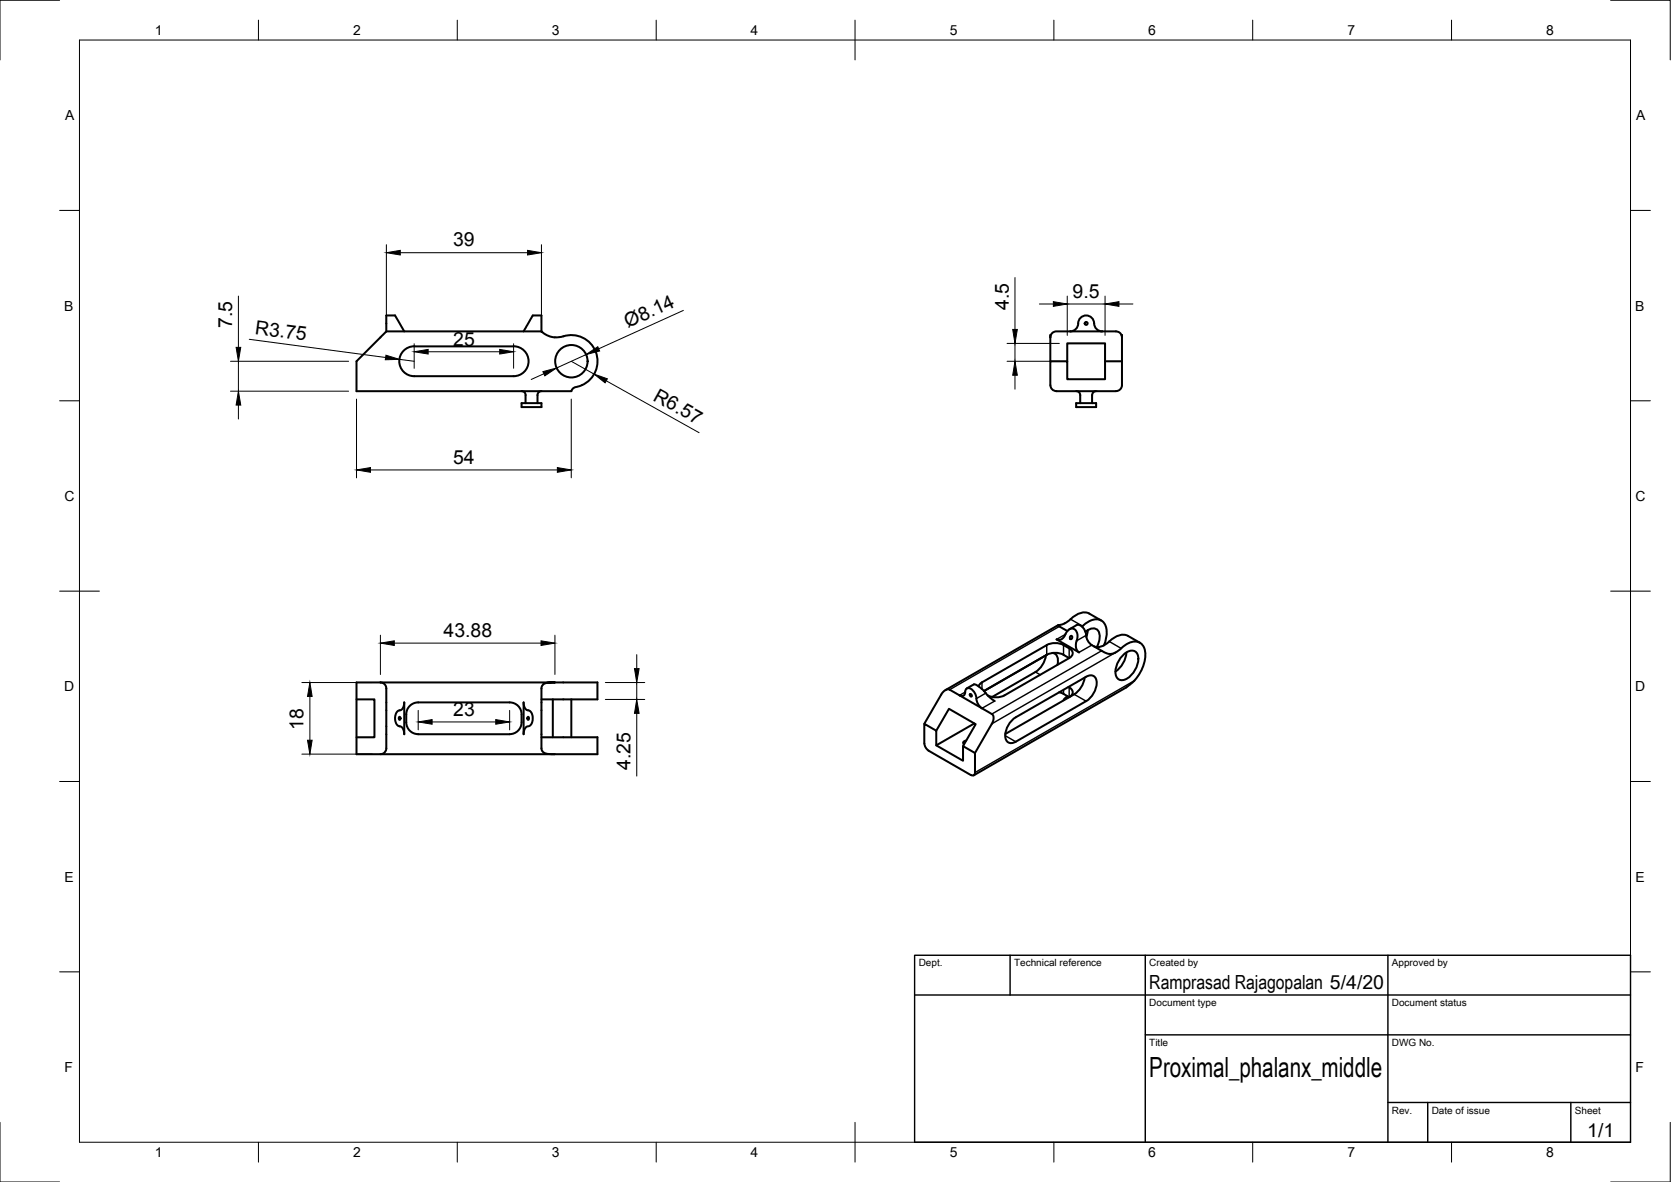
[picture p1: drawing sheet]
<svg xmlns="http://www.w3.org/2000/svg" width="420mm" height="297mm" viewBox="0 0 420 297" stroke-linecap="round" stroke-linejoin="round" font-family="sans-serif">
<!-- layer: Visible -->
<g fill="none" stroke="#000" stroke-width=".51">
<path d="M97.1 83.3v-4h2.2l2.3 4M104.1 87h25M104.2 87a3.8 3.8 0 0 0-3.8 3.8 3.8 3.8 0 0 0 3.8 3.7h24.9M129.1 87a3.8 3.8 0 0 1 3.8 3.8 3.8 3.8 0 0 1-3.8 3.7M131.2 98.3a1.01 1.01 0 0 1 1 1M131.7 83.3l2.3-4h2.1v4M132.1 99.3v2M136.2 98.3a1.01 1.01 0 0 0-1.1 1v2M141.6 84.5l-2.1 .3M141.6 84.5a6.6 6.6 0 0 1 8.4 5 6.6 6.6 0 0 1-5.7 7.9l-.6 .9h-54.1v-7.5l7.5-7.5h39l1.5 1 1.9 .5M264.1 84.8v6M264.1 96.8a1.49 1.49 0 0 0 1.5 1.5h15a1.54 1.54 0 0 0 1.5-1.5v-6h-4.2v4.5h-9.5v-4.5h-4.3v6"/>
<path d="M264.2 84.2l-.1 .6M268.4 90.8v-4.5h9.5v4.5M269.1 83.3h-3.5a1.51 1.51 0 0 0-1.5 1.5M269.1 83.3h11.5a1.52 1.52 0 0 1 1.5 1.5M270.6 98.3a1.01 1.01 0 0 1 1 1v2M274.6 99.3v2M275.1 81.3a2.06 2.06 0 0 0-2.3-2 2.06 2.06 0 0 0-1.8 2.5 2 2 0 0 1-1.9 1.5M275.1 81.3a2 2 0 0 0 2 2M275.6 98.3a1.01 1.01 0 0 0-1 1M282 84.2l.1 6.6M131.1 101.3h5v1h-5zM270.6 101.3h5v1h-5z"/>
<path d="M266 157.1l-28.3 16.3M268.3 158.5l.1 .1M268.9 158.1l1.8-1a2.17 2.17 0 0 1 2.4 2.1 3.4 3.4 0 0 0 1.9 3.2l2.7 1.6 1.4 .3a4 4 0 0 0 2.8-1.4 4.1 4.1 0 0 1 5-1.2 5.3 5.3 0 0 1 .4 6 9 9 0 0 1-3.2 4.3l-.9 .7-38.4 22.1M269.2 155.6a4.2 4.2 0 0 1 4.7-1.4l3 1.7M269.2 155.6a4.8 4.8 0 0 1-2.9 1.5l-.3 .1 2.4 1.4M272.1 157.5a5.4 5.4 0 0 1 4.2-1.8 3.1 3.1 0 0 1 2 3.8l-.7 2.7M272.9 158.8a2.18 2.18 0 0 1 3.2-.3 4 4 0 0 1-.3 4.1M273.5 158.4l-.4 1.7M89.6 175.8h4.5v9.5h-4.5M95.7 171.5h-6.1v18h60.6v-4.2h-14.1M95.7 171.5a1.51 1.51 0 0 1 1.4 1.5v15a1.48 1.48 0 0 1-1.4 1.5M95.7 171.5h43.8l-1.7 .1-1 .2-.5 .5-.2 .6 .1 15.4 .3 .6 .6 .4 2.4 .2"/>
<path d="M101.6 176.5v8a1.8 1.8 0 0 0-1.5-2.1 2.6 2.6 0 0 1 .2-3.9 1.66 1.66 0 0 0 1.3-2zM131.7 176.5a1.8 1.8 0 0 0 1.5 2.2 2.62 2.62 0 0 1-.2 3.8 1.67 1.67 0 0 0-1.3 2zM139 175.8v9.5M139.5 171.5h10.7v4.3h-14.1M143.7 175.8v9.5M241.3 174.7l-2.5-1.4a1.81 1.81 0 0 0-2.1 1.2l-4.3 7.4M241.3 174.7l5.6 3.3M241.3 174.7a.86 .86 0 0 0 1 .1 .86 .86 0 0 0 .4-.9 .96 .96 0 0 1 .7-1 .96 .96 0 0 1 1.1 .5l.8 1.2 .6 2.3 1 1.1M243.1 173l1.8-1a7.1 7.1 0 0 1 3.6 2.9l1.6 1.3M243.9 174.4l.3 .1 .1 .5-.3-.1zM246.9 178l2.5 1.4a1.86 1.86 0 0 1 0 2.5l-4.2 7.3M260.3 168.9l-10.9 6.3"/>
<path d="M263 164.7l-.7 2.1a5.5 5.5 0 0 1-1.9 2.1M263.2 164.6a5.1 5.1 0 0 1 5.6 .8M263.3 164.5l-15.9 9.2M264.6 164.1a1.75 1.75 0 0 1 1.4 2.3l-.1 .7M265.7 160.7a1.89 1.89 0 0 0 2.4-1.7 1.48 1.48 0 0 1 1.8-1 1.48 1.48 0 0 1 1 1.8v.4a3.4 3.4 0 0 0 .2 3.6l.2 .1zM266.3 174l.9 .2 1.6 1M268.4 174.9v.5M268.4 175l-.6 .5-.4 .5M268.6 172.6a1.32 1.32 0 0 1 1.1 1.2 1.32 1.32 0 0 1-.8 1.3M268.8 165.4l-16.8 9.6-1.9 .2-1.8-.5M268.8 165.4a1.28 1.28 0 0 0 .9-1.3 1.28 1.28 0 0 0-.9-1.2 5 5 0 0 0-5.6-.8l-16.3 9.4-.6 .4-.2 .6M272.7 170.3l-.7 2.1a5.5 5.5 0 0 1-1.9 2.1l-17.3 10"/>
<path d="M273.1 176.2l-17.7 10.2a1.62 1.62 0 0 1-1.9 .2 1.62 1.62 0 0 1-.7-1.7 5.9 5.9 0 0 1 2.6-4.6M273.1 170.1l-17.7 10.2M273.1 170.1a1.62 1.62 0 0 1 1.9-.2 1.62 1.62 0 0 1 .8 1.7 5.9 5.9 0 0 1-2.7 4.6M278.9 161.2a4.2 4.2 0 0 1 4.7-1.4l3 1.7M278.9 161.2l-.6 .5a3.2 3.2 0 0 1-3.3 .7M282.2 164.8a2.58 2.58 0 0 1 3.4-1 3.8 3.8 0 0 1-.2 4.6 4.1 4.1 0 0 1-3.9 2.5 2.6 2.6 0 0 1-.8-3.5l.6-1.4zM283.2 164a6.4 6.4 0 0 1-2.7 4.8M100.4 180.2a.29 .29 0 0 1 .3 .3 .29 .29 0 0 1-.4 .2zM102.2 181.5a3 3 0 0 0 2.9 3h23.1a2.99 2.99 0 0 0 2.9-3M102.2 181.5a4.4 4.4 0 0 1 1.1-4.3l1.2-.6 .6-.1h23a2.99 2.99 0 0 1 3 3v2M132.7 180.2a.3 .3 0 0 1 .3 .3 .3 .3 0 0 1-.3 .3zM232.4 186.8v-4.9l3 1.7v3.7l6.7 3.9v-3.7l3.1 1.7v4.9"/>
<path d="M232.4 186.8l.2 .8 .9 1 10.6 6.2a.66 .66 0 0 0 .7 0 .66 .66 0 0 0 .4-.7M235.4 183.6l3.2-5.5 6.7 3.9-3.2 5.5M243 186.1l-.4 .1a.5 .5 0 0 0-.4 .7l.2 .2M245 181.8l-9.6 5.5"/>
<circle cx="143.7" cy="90.8" r="4.1"/>
<circle cx="273.1" cy="81.3" r=".37"/>
<circle cx="269.3" cy="160.2" r=".37"/>
</g>
<!-- layer: Visible Narrow -->
<g fill="none" stroke="#000" stroke-width=".36">
<path d="M266.4 157.4l-27.6 15.9M267.9 159.4l-2.2 1.3M269.2 155.6l3 1.7M273.1 159.7l-2.4 1.3M242.7 173.9l-1.4 .8M246.9 171.5v1.7M247.9 174.2l-2.4 1.4M250.1 176.2l-3.2 1.8M260.3 168.9l1.3 .7M263.2 162.1v2.5M267.4 162.1v2.5M267.4 173.3v1.1"/>
<path d="M268.8 172.7v2.4M268.8 162.9v2.5M270.1 174.5l3 1.7M274.5 162.1l-3.2 1.8M277 163.5l-27.6 15.9M278.9 161.2l3 1.7M280.4 164l-31 17.9M285.2 171.1l-40 23M252.8 184.9l2.6 1.5"/>
</g>
<!-- layer: Border -->
<g fill="none" stroke="#000" stroke-width=".25">
<path d="M15 .1h-15v15M20 10.1h390v276.9h-390zM65 5.1v5M115 5.1v5M165 5.1v5M215 5.1v10M265 5.1v5M315 5.1v5M365 5.1v5M405 .1h15v15M15 52.9h5M410 52.9h5"/>
<path d="M15 100.7h5M410 100.7h5M15 148.6h10M405 148.6h10M15 196.4h5M410 196.4h5M15 244.2h5M410 244.2h5M0 282.1v14.9h15M65 287v5M115 287v5M165 287v5"/>
<path d="M215 282.1v9.9M265 287v5M315 287v5M365 287v5M420 282.1v14.9h-15"/>
</g>
<!-- layer: TitleBlock -->
<path d="M230 240.1h180v46.9h-180zM230 250h180M254 240.1v9.9M288 240.1v46.9M349 240.1v46.9M288 260.1h122M349 277.1h61M359 277.1v9.9M395 277.1v9.9" fill="none" stroke="#000" stroke-width=".36"/>
<!-- layer: Dimensions -->
<g fill="none" stroke="#000" stroke-width=".25">
<path d="M59.9 74.4v12.9M97.2 61.5v19.8M100.6 63.5h32.1M136.1 61.5v19.8M171.8 78l-21.3 9.7M255.2 69.8v13M261.3 76.4h3.6M268.4 74.4v9.9M268.4 76.4h9.5M277.9 74.4v9.9M281.3 76.4h3.6M58 98.3h29.7"/>
<path d="M58 90.8h29.7M59.9 90.8v7.5M62.7 85.3l34.3 4.5M100.4 90.3l3.7 .5M104.1 86.4v6.1M107.7 88.4h17.9M129.1 86.4v6.1M136.8 93.9l-3.2 1.5M143.6 90.8l5.8 3.2M147.3 89.1l-7.4 3.4M152.4 95.7l23.4 13M253.2 90.8h13.2"/>
<path d="M253.2 86.3h13.2M255.2 86.3v4.5M255.2 94.3v3.5M59.9 101.8v3.5M89.6 100.3v19.8M93.2 118.1h46.9M143.6 100.3v19.8M95.7 159.6v9.9M139.5 159.6v9.9M75.9 171.5h17.7M77.9 175v11M99.1 161.6h36.9"/>
<path d="M105.2 178.5v4.9M128.1 178.5v4.9M152.2 171.5h9.9M152.2 175.8h9.9M160.1 164.5v3.5M160.1 171.5v4.3M160.1 179.3v15.7M75.9 189.5h17.7M108.6 181.4h16.1"/>
</g>
<g fill="#000" stroke="#000" stroke-width=".25">
<path d="M97.2 63.5l3.4-.6v1.2zM132.7 62.9l3.4 .6-3.4 .6zM264.9 75.8l3.5 .6-3.5 .6zM277.9 76.4l3.4-.6v1.2zM59.4 87.3h1.1l-.6 3.5zM97 89.3l3.4 1-3.5 .1zM104.1 88.4l3.6-.6v1.2zM125.6 87.8l3.5 .6-3.5 .6zM136.5 93.4l3.4-.9-2.9 2zM147.3 89.1l3-2 .5 1.1zM149.4 94l3.3 1.2-.6 1zM255.2 90.8l.6 3.5h-1.2z"/>
<path d="M254.6 82.8h1.2l-.6 3.5zM59.9 98.3l.6 3.5h-1.1zM89.6 118.1l3.6-.6v1.2zM140.1 117.5l3.5 .6-3.5 .6zM77.9 171.5l.6 3.5h-1.2zM95.7 161.6l3.4-.6v1.2zM136 161l3.5 .6-3.5 .6zM159.5 168h1.2l-.6 3.5zM160.1 175.8l.6 3.5h-1.2zM77.3 186h1.2l-.6 3.5zM105.2 181.4l3.4-.6v1.2zM124.7 180.8l3.4 .6-3.4 .6z"/>
</g>
<text font-size="7" x="289" y="270.6">Proximal_phalanx_middle</text>
<g font-size="4.9">
<text x="113.9" y="61.9">39</text>
<text x="253.7" y="77.8" transform="rotate(-90 253.7 77.8)">4.5</text>
<text x="269.7" y="74.9">9.5</text>
<text x="58.4" y="82.5" transform="rotate(-90 58.4 82.5)">7.5</text>
<text x="64" y="83.9" transform="rotate(8 64 83.9)">R3.75</text>
<text x="157.9" y="82.4" transform="rotate(-24 157.9 82.4)">Ø8.14</text>
<text x="114" y="86.9">25</text>
<text x="164" y="100.4" transform="rotate(29 164 100.4)">R6.57</text>
<text x="113.9" y="116.6">54</text>
<text x="111.5" y="160.1">43.88</text>
<text x="114" y="179.9">23</text>
<text x="76.3" y="183.4" transform="rotate(-90 76.3 183.4)">18</text>
<text x="158.6" y="193.6" transform="rotate(-90 158.6 193.6)">4.25</text>
<text x="289" y="248.5">Ramprasad Rajagopalan 5/4/20</text>
<text x="399.1" y="285.7">1/1</text>
</g>
<g font-size="3.5">
<text x="39" y="8.8">1</text>
<text x="88.8" y="8.8">2</text>
<text x="138.8" y="8.8">3</text>
<text x="188.7" y="8.8">4</text>
<text x="238.8" y="8.8">5</text>
<text x="288.7" y="8.8">6</text>
<text x="338.8" y="8.8">7</text>
<text x="388.8" y="8.8">8</text>
<text x="16.4" y="30.2">A</text>
<text x="411.4" y="30.2">A</text>
<text x="16.2" y="78">B</text>
<text x="411.2" y="78">B</text>
<text x="16.2" y="125.9">C</text>
<text x="411.2" y="125.9">C</text>
<text x="16.2" y="173.7">D</text>
<text x="411.2" y="173.7">D</text>
<text x="16.2" y="221.6">E</text>
<text x="411.2" y="221.6">E</text>
<text x="16.2" y="269.4">F</text>
<text x="411.2" y="269.4">F</text>
<text x="39" y="290.8">1</text>
<text x="88.8" y="290.8">2</text>
<text x="138.8" y="290.8">3</text>
<text x="188.7" y="290.8">4</text>
<text x="238.8" y="290.8">5</text>
<text x="288.7" y="290.8">6</text>
<text x="338.8" y="290.8">7</text>
<text x="388.8" y="290.8">8</text>
</g>
<g font-size="2.5">
<text x="231" y="242.9">Dept.</text>
<text x="255" y="242.9">Technical reference</text>
<text x="289" y="242.9">Created by</text>
<text x="350" y="242.9">Approved by</text>
<text x="289" y="252.8">Document type</text>
<text x="350" y="252.8">Document status</text>
<text x="289" y="262.9">Title</text>
<text x="350" y="262.9">DWG No.</text>
<text x="350" y="279.9">Rev.</text>
<text x="360" y="279.9">Date of issue</text>
<text x="396" y="279.9">Sheet</text>
</g>
</svg>
